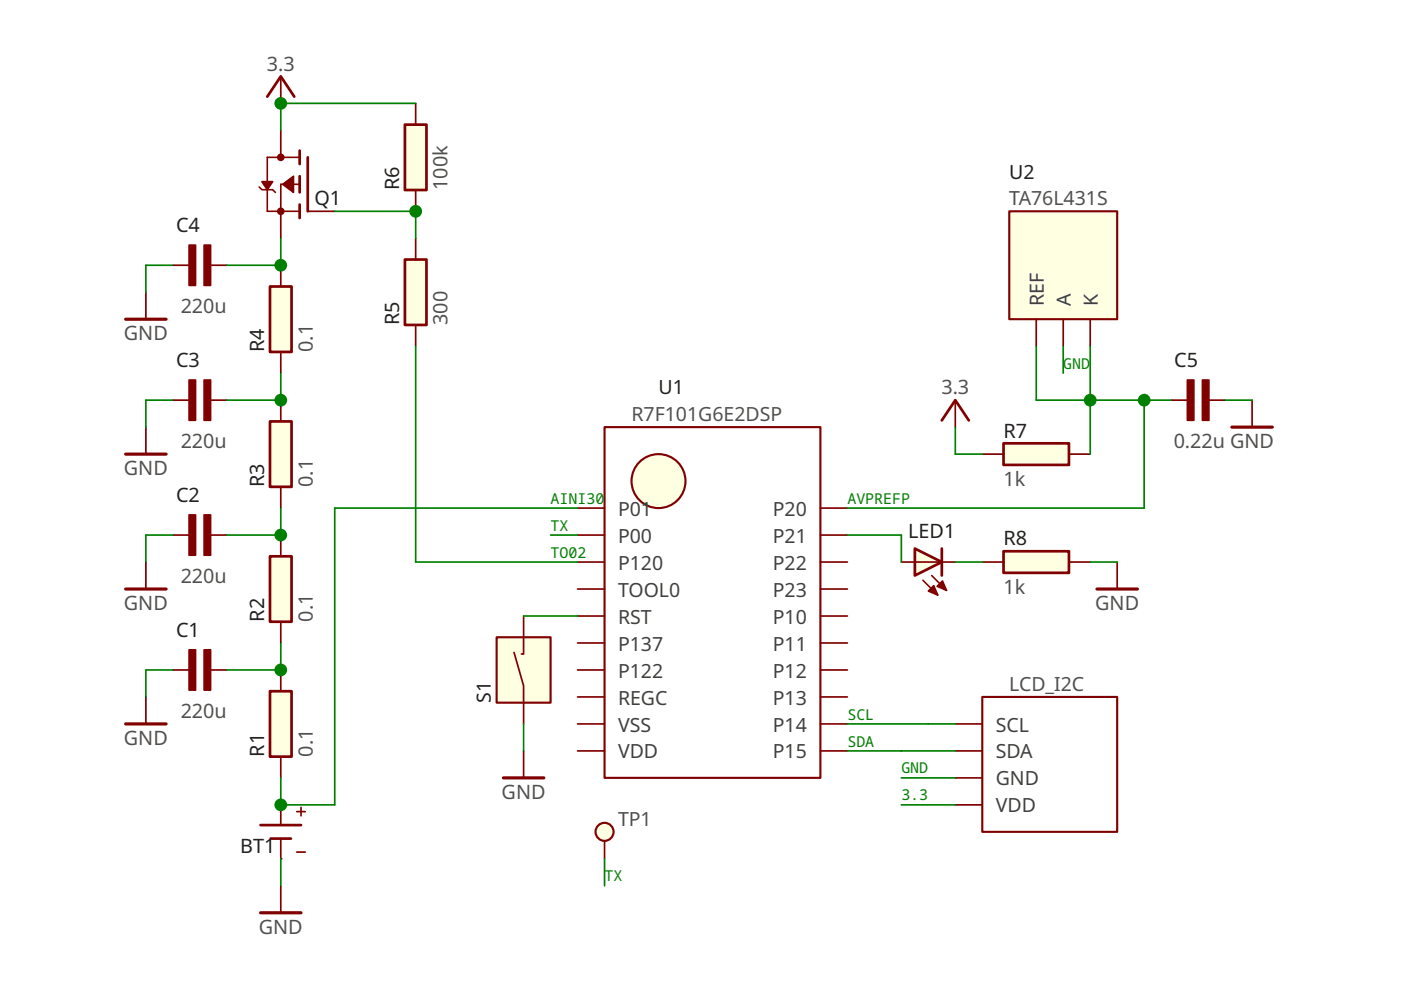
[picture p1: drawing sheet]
<svg xmlns="http://www.w3.org/2000/svg" width="297mm" height="210mm" viewBox="0 0 297 210" stroke-linecap="round" stroke-linejoin="round" font-family="sans-serif">
<circle cx="128.2" cy="176.4" r="1.91" fill="#ffffe1" stroke="#800000" stroke-width=".45"/>
<path d="M128.2 178.3v3.8" fill="none" stroke="#800000" stroke-width=".36"/>
<path d="M57.2 60.7h4.6v13.9h-4.6z" fill-rule="evenodd" fill="#ffffe1" stroke="#800000" stroke-width=".57"/>
<path d="M59.5 56.2v4.5M30.9 62v5.7M59.5 74.6v4.5M248.3 84.8h3.4M256.3 84.8h3.4M36.6 113.4h3.5M44.7 113.4h3.4M111 159.2v5.7" fill="none" stroke="#800000" stroke-width=".36"/>
<g fill="#800000" stroke="#800000" stroke-width=".34">
<path d="M251.7 80.6h1.4v8.5h-1.4z" fill-rule="evenodd"/>
<path d="M254.9 80.6h1.4v8.5h-1.4z" fill-rule="evenodd"/>
<path d="M40.1 109.2h1.4v8.5h-1.4z" fill-rule="evenodd"/>
<path d="M43.3 109.2h1.4v8.5h-1.4z" fill-rule="evenodd"/>
</g>
<path d="M26.6 67.7h8.6M106.7 164.9h8.6" fill="none" stroke="#800000" stroke-width=".68"/>
<path d="M57.2 146.6h4.6v13.8h-4.6z" fill-rule="evenodd" fill="#ffffe1" stroke="#800000" stroke-width=".57"/>
<path d="M59.5 142v4.6M59.5 160.4v4.5" fill="none" stroke="#800000" stroke-width=".36"/>
<g fill="#ffffe1" stroke="#800000" stroke-width=".57">
<path d="M194 116.3l5.7 2.9-5.7 2.8z"/>
<path d="M199.7 116.3v5.7z"/>
</g>
<path d="M194 119.2h5.7z" fill="#ffffe1" stroke="#800000" stroke-width=".36"/>
<g fill="#ffffe1" stroke="#800000" stroke-width=".34">
<path d="M195.7 123l3.1 3.2z"/>
<path d="M197.5 122l3.2 3.2z"/>
</g>
<g fill="#800000" stroke="#800000" stroke-width=".34">
<path d="M196.8 125.3l1.2-1.1 .8 2z"/>
<path d="M198.7 124.3l1.1-1.1 .9 2z"/>
</g>
<path d="M191.1 119.2h2.9M199.7 119.2h2.8" fill="none" stroke="#800000" stroke-width=".36"/>
<path d="M212.8 116.9h13.8v4.6h-13.8z" fill-rule="evenodd" fill="#ffffe1" stroke="#800000" stroke-width=".57"/>
<path d="M208.3 119.2h4.5M226.6 119.2h4.5M236.9 119.2v5.7M36.6 142h3.5M44.7 142h3.4M59.5 187.8v5.7" fill="none" stroke="#800000" stroke-width=".36"/>
<path d="M232.6 124.9h8.6M55.2 193.5h8.6" fill="none" stroke="#800000" stroke-width=".68"/>
<g fill="#800000" stroke="#800000" stroke-width=".34">
<path d="M40.1 137.8h1.4v8.5h-1.4z" fill-rule="evenodd"/>
<path d="M43.3 137.8h1.4v8.5h-1.4z" fill-rule="evenodd"/>
</g>
<path d="M57.2 89.3h4.6v13.9h-4.6z" fill-rule="evenodd" fill="#ffffe1" stroke="#800000" stroke-width=".57"/>
<path d="M30.9 90.6v5.7M59.5 84.8v4.5M59.5 103.2v4.5M202.5 153.5h5.8M202.5 159.2h5.8M202.5 164.9h5.8M202.5 170.7h5.8" fill="none" stroke="#800000" stroke-width=".36"/>
<path d="M26.6 96.3h8.6" fill="none" stroke="#800000" stroke-width=".68"/>
<path d="M208.3 147.8h28.6v28.6h-28.6z" fill="none" stroke="#800000" stroke-width=".45"/>
<path d="M85.8 55h4.6v13.9h-4.6z" fill-rule="evenodd" fill="#ffffe1" stroke="#800000" stroke-width=".57"/>
<path d="M88.1 50.5v4.5M88.1 68.9v4.5M30.9 119.2v5.7M30.9 147.8v5.7" fill="none" stroke="#800000" stroke-width=".36"/>
<path d="M26.6 124.9h8.6M26.6 153.5h8.6" fill="none" stroke="#800000" stroke-width=".68"/>
<g fill="#ffffe1" stroke="#800000" stroke-width=".57">
<path d="M63.5 39.1v1.7z"/>
<path d="M63.5 37.4v1.7z"/>
<path d="M63.5 44.8v1.4z"/>
<path d="M63.5 43.4v1.4z"/>
<path d="M63.5 33.4v1.4z"/>
<path d="M63.5 31.9v1.5z"/>
<path d="M65.3 33.4v11.4z"/>
</g>
<g fill="#ffffe1" stroke="#800000" stroke-width=".34">
<path d="M59.5 39.1h4z"/>
<path d="M59.5 39.1v5.7z"/>
<path d="M59.5 33.4h4z"/>
<path d="M56.7 40.2v4.6z"/>
<path d="M56.7 33.4v6.8z"/>
<path d="M56.7 33.4h2.8z"/>
<path d="M56.7 44.8h6.8z"/>
</g>
<g fill="#800000" stroke="#800000" stroke-width=".34">
<path d="M55.5 38.5h2.3l-1.1 1.7z"/>
<path d="M59.9 39.1l2.3-1.7v3.4z"/>
</g>
<g fill="#800000">
<circle cx="59.5" cy="33.4" r=".81"/>
<circle cx="59.5" cy="44.8" r=".81"/>
</g>
<path d="M55 39.7l.5 .5h2.3l.6 .6" fill="none" stroke="#800000" stroke-width=".34"/>
<path d="M59.5 16.2v5.7M59.5 27.6v5.8M36.6 56.2h3.5M44.7 56.2h3.4M59.5 44.8v5.7M65.3 44.8h5.7" fill="none" stroke="#800000" stroke-width=".36"/>
<path d="M56.7 20.5l2.8-4.3 2.9 4.3" fill="none" stroke="#800000" stroke-width=".57"/>
<g fill="#800000" stroke="#800000" stroke-width=".34">
<path d="M40.1 52h1.4v8.5h-1.4z" fill-rule="evenodd"/>
<path d="M43.3 52h1.4v8.5h-1.4z" fill-rule="evenodd"/>
</g>
<circle cx="139.6" cy="102" r="5.7" fill="#ffffe1" stroke="#800000" stroke-width=".45"/>
<path d="M128.2 90.6h45.7v74.3h-45.7z" fill="none" stroke="#800000" stroke-width=".45"/>
<g fill="none" stroke="#800000" stroke-width=".36">
<path d="M36.6 84.8h3.5M44.7 84.8h3.4M122.5 107.7h5.7M122.5 119.2h5.7M122.5 113.4h5.7M173.9 107.7h5.8M173.9 119.2h5.8M173.9 113.4h5.8M122.5 130.6h5.7M122.5 124.9h5.7M122.5 136.3h5.7M173.9 130.6h5.8"/>
<path d="M173.9 124.9h5.8M173.9 136.3h5.8M122.5 153.5h5.7M122.5 159.2h5.7M122.5 142h5.7M122.5 147.8h5.7M173.9 153.5h5.8M173.9 159.2h5.8M173.9 142h5.8M173.9 147.8h5.8"/>
</g>
<g fill="#800000" stroke="#800000" stroke-width=".34">
<path d="M40.1 80.6h1.4v8.5h-1.4z" fill-rule="evenodd"/>
<path d="M43.3 80.6h1.4v8.5h-1.4z" fill-rule="evenodd"/>
</g>
<path d="M105.3 135.1h11.4v13.9h-11.4z" fill-rule="evenodd" fill="#ffffe1" stroke="#800000" stroke-width=".45"/>
<path d="M109 138.3l2 7.1v8.1M111 130.6v8.1h-.4" fill="none" stroke="#800000" stroke-width=".36"/>
<path d="M57.2 117.9h4.6v13.9h-4.6z" fill-rule="evenodd" fill="#ffffe1" stroke="#800000" stroke-width=".57"/>
<path d="M59.5 113.4v4.5M59.5 131.8v4.5" fill="none" stroke="#800000" stroke-width=".36"/>
<path d="M85.8 26.4h4.6v13.9h-4.6z" fill-rule="evenodd" fill="#ffffe1" stroke="#800000" stroke-width=".57"/>
<path d="M88.1 21.9v4.5M88.1 40.3v4.5M202.5 84.8v5.8" fill="none" stroke="#800000" stroke-width=".36"/>
<path d="M199.7 89.1l2.8-4.3 2.9 4.3" fill="none" stroke="#800000" stroke-width=".57"/>
<path d="M212.8 94h13.8v4.6h-13.8z" fill-rule="evenodd" fill="#ffffe1" stroke="#800000" stroke-width=".57"/>
<path d="M208.3 96.3h4.5M226.6 96.3h4.5M59.5 170.7v4.2M59.5 177.8v4.3M62.9 172.1h1.8M63.8 171.2v1.8M62.9 180.7h1.8" fill="none" stroke="#800000" stroke-width=".36"/>
<path d="M55.2 174.9h8.6M57.4 177.8h4.3" fill="none" stroke="#800000" stroke-width=".57"/>
<g fill="#800000">
<circle cx="59.5" cy="182.1" r=".18"/>
<circle cx="59.5" cy="170.7" r=".18"/>
</g>
<path d="M261.2 90.6h8.6" fill="none" stroke="#800000" stroke-width=".68"/>
<path d="M265.5 84.8v5.8" fill="none" stroke="#800000" stroke-width=".36"/>
<path d="M214 44.8h22.9v22.9h-22.9z" fill-rule="evenodd" fill="#ffffe1" stroke="#800000" stroke-width=".45"/>
<path d="M219.7 67.7v5.7M225.4 67.7v5.7M231.1 67.7v5.7" fill="none" stroke="#800000" stroke-width=".36"/>
<g fill="none" stroke="#008000" stroke-width=".36">
<path d="M88.1 21.9h-28.6v5.7M36.6 56.2h-5.7v5.8M59.5 50.5v5.7h-11.4M71 44.8h17.1v5.7M59.5 79.1v5.7h-11.4M88.1 73.4v45.8h34.4M219.7 73.4v11.4h28.6M225.4 73.4v5.7M231.1 73.4v22.9M36.6 84.8h-5.7v5.8M202.5 90.6v5.7h5.8M242.6 84.8v22.9h-62.9"/>
<path d="M259.7 84.8h5.8M36.6 113.4h-5.7v5.8M59.5 107.7v5.7h-11.4M116.7 113.4h5.8M122.5 107.7h-51.5v63h-11.5v-5.8M179.7 113.4h11.4v5.8M202.5 119.2h5.8M231.1 119.2h5.8M59.5 136.3v5.7h-11.4M111 130.6h11.5M36.6 142h-5.7v5.8M111 153.5v5.7"/>
<path d="M179.7 159.2h22.8M179.7 153.5h22.8M191.1 159.2h.1M191.1 170.7h11.4M191.1 164.9h11.4M59.5 182.1v5.7M128.2 182.1v5.7"/>
</g>
<g fill="#008000">
<circle cx="59.5" cy="56.2" r="1.35"/>
<circle cx="59.5" cy="142" r="1.35"/>
<circle cx="59.5" cy="84.8" r="1.35"/>
<circle cx="59.5" cy="21.9" r="1.35"/>
<circle cx="59.5" cy="113.4" r="1.35"/>
<circle cx="88.1" cy="44.8" r="1.35"/>
<circle cx="59.5" cy="170.7" r="1.35"/>
<circle cx="242.6" cy="84.8" r="1.35"/>
<circle cx="231.1" cy="84.8" r="1.35"/>
</g>
<g font-size="4.2" fill="#505050">
<text x="56.6" y="15">3.3</text>
<text x="94.9" y="40.3" transform="rotate(-90 94.9 40.3)">100k</text>
<text x="38.3" y="66.5">220u</text>
<text x="94.9" y="68.9" transform="rotate(-90 94.9 68.9)">300</text>
<text x="26.3" y="72.2">GND</text>
<text x="66.3" y="74.6" transform="rotate(-90 66.3 74.6)">0.1</text>
<text x="199.6" y="83.6">3.3</text>
<text x="38.3" y="95.1">220u</text>
<text x="248.8" y="95.1">0.22u GND</text>
<text x="26.3" y="100.8">GND</text>
<text x="66.3" y="103.2" transform="rotate(-90 66.3 103.2)">0.1</text>
<text x="212.8" y="103.1">1k</text>
<text x="38.3" y="123.7">220u</text>
<text x="212.8" y="125.9">1k</text>
<text x="26.3" y="129.4">GND</text>
<text x="66.3" y="131.8" transform="rotate(-90 66.3 131.8)">0.1</text>
<text x="232.2" y="129.4">GND</text>
<text x="38.3" y="152.3">220u</text>
<text x="26.3" y="158">GND</text>
<text x="66.3" y="160.4" transform="rotate(-90 66.3 160.4)">0.1</text>
<text x="106.4" y="169.4">GND</text>
<text x="54.9" y="198">GND</text>
</g>
<g font-size="4.2" fill="#202020">
<text x="84.6" y="40.3" transform="rotate(-90 84.6 40.3)">R6</text>
<text x="66.7" y="43.6">Q1</text>
<text x="37.3" y="49.3">C4</text>
<text x="84.6" y="68.9" transform="rotate(-90 84.6 68.9)">R5</text>
<text x="37.3" y="77.9">C3</text>
<text x="56" y="74.6" transform="rotate(-90 56 74.6)">R4</text>
<text x="249" y="77.9">C5</text>
<text x="212.8" y="92.8">R7</text>
<text x="37.3" y="106.5">C2</text>
<text x="56" y="103.2" transform="rotate(-90 56 103.2)">R3</text>
<text x="192.6" y="114.1">LED1</text>
<text x="212.8" y="115.6">R8</text>
<text x="56" y="131.8" transform="rotate(-90 56 131.8)">R2</text>
<text x="37.3" y="135.1">C1</text>
<text x="56" y="160.4" transform="rotate(-90 56 160.4)">R1</text>
<text x="50.9" y="180.9">BT1</text>
</g>
<g font-size="4.1" fill="#202020">
<text x="214" y="37.9">U2</text>
<text x="139.6" y="83.6">U1</text>
<text x="104.1" y="149" transform="rotate(-90 104.1 149)">S1</text>
</g>
<g font-size="4.1" fill="#505050">
<text x="214" y="43.5">TA76L431S</text>
<text x="133.9" y="89.3">R7F101G6E2DSP</text>
<text x="214" y="146.5">LCD_I2C</text>
<text x="131" y="175.1">TP1</text>
</g>
<g font-size="4.1" fill="#404040">
<text x="221.3" y="64.8" transform="rotate(-90 221.3 64.8)">REF</text>
<text x="227" y="64.8" transform="rotate(-90 227 64.8)">A</text>
<text x="232.8" y="64.8" transform="rotate(-90 232.8 64.8)">K</text>
<text x="131" y="109.3">P01</text>
<text x="163.9" y="109.3">P20</text>
<text x="131" y="115.1">P00</text>
<text x="163.9" y="115.1">P21</text>
<text x="131" y="120.8">P120</text>
<text x="163.9" y="120.8">P22</text>
<text x="131" y="126.5">TOOL0</text>
<text x="163.9" y="126.5">P23</text>
<text x="131" y="132.2">RST</text>
<text x="131" y="137.9">P137</text>
<text x="163.9" y="137.9">P11</text>
<text x="163.9" y="132.2">P10</text>
<text x="131" y="143.7">P122</text>
<text x="163.9" y="143.7">P12</text>
<text x="131" y="149.4">REGC</text>
<text x="163.9" y="149.4">P13</text>
<text x="131" y="155.1">VSS</text>
<text x="163.9" y="155.1">P14</text>
<text x="211.1" y="155.1">SCL</text>
<text x="131" y="160.8">VDD</text>
<text x="163.9" y="160.8">P15</text>
<text x="211.1" y="160.8">SDA</text>
<text x="211.1" y="166.5">GND</text>
<text x="211.1" y="172.3">VDD</text>
</g>
<g font-size="3.2" fill="#008000">
<text x="225.4" y="78.2">GND</text>
<text x="116.7" y="106.8">AINI30</text>
<text x="179.7" y="106.8">AVPREFP</text>
<text x="116.7" y="112.5">TX</text>
<text x="116.7" y="118.2">TO02</text>
<text x="179.7" y="152.6">SCL</text>
<text x="179.7" y="158.3">SDA</text>
<text x="191.1" y="164">GND</text>
<text x="191.1" y="169.7">3.3</text>
<text x="128.2" y="186.9">TX</text>
</g>
</svg>
